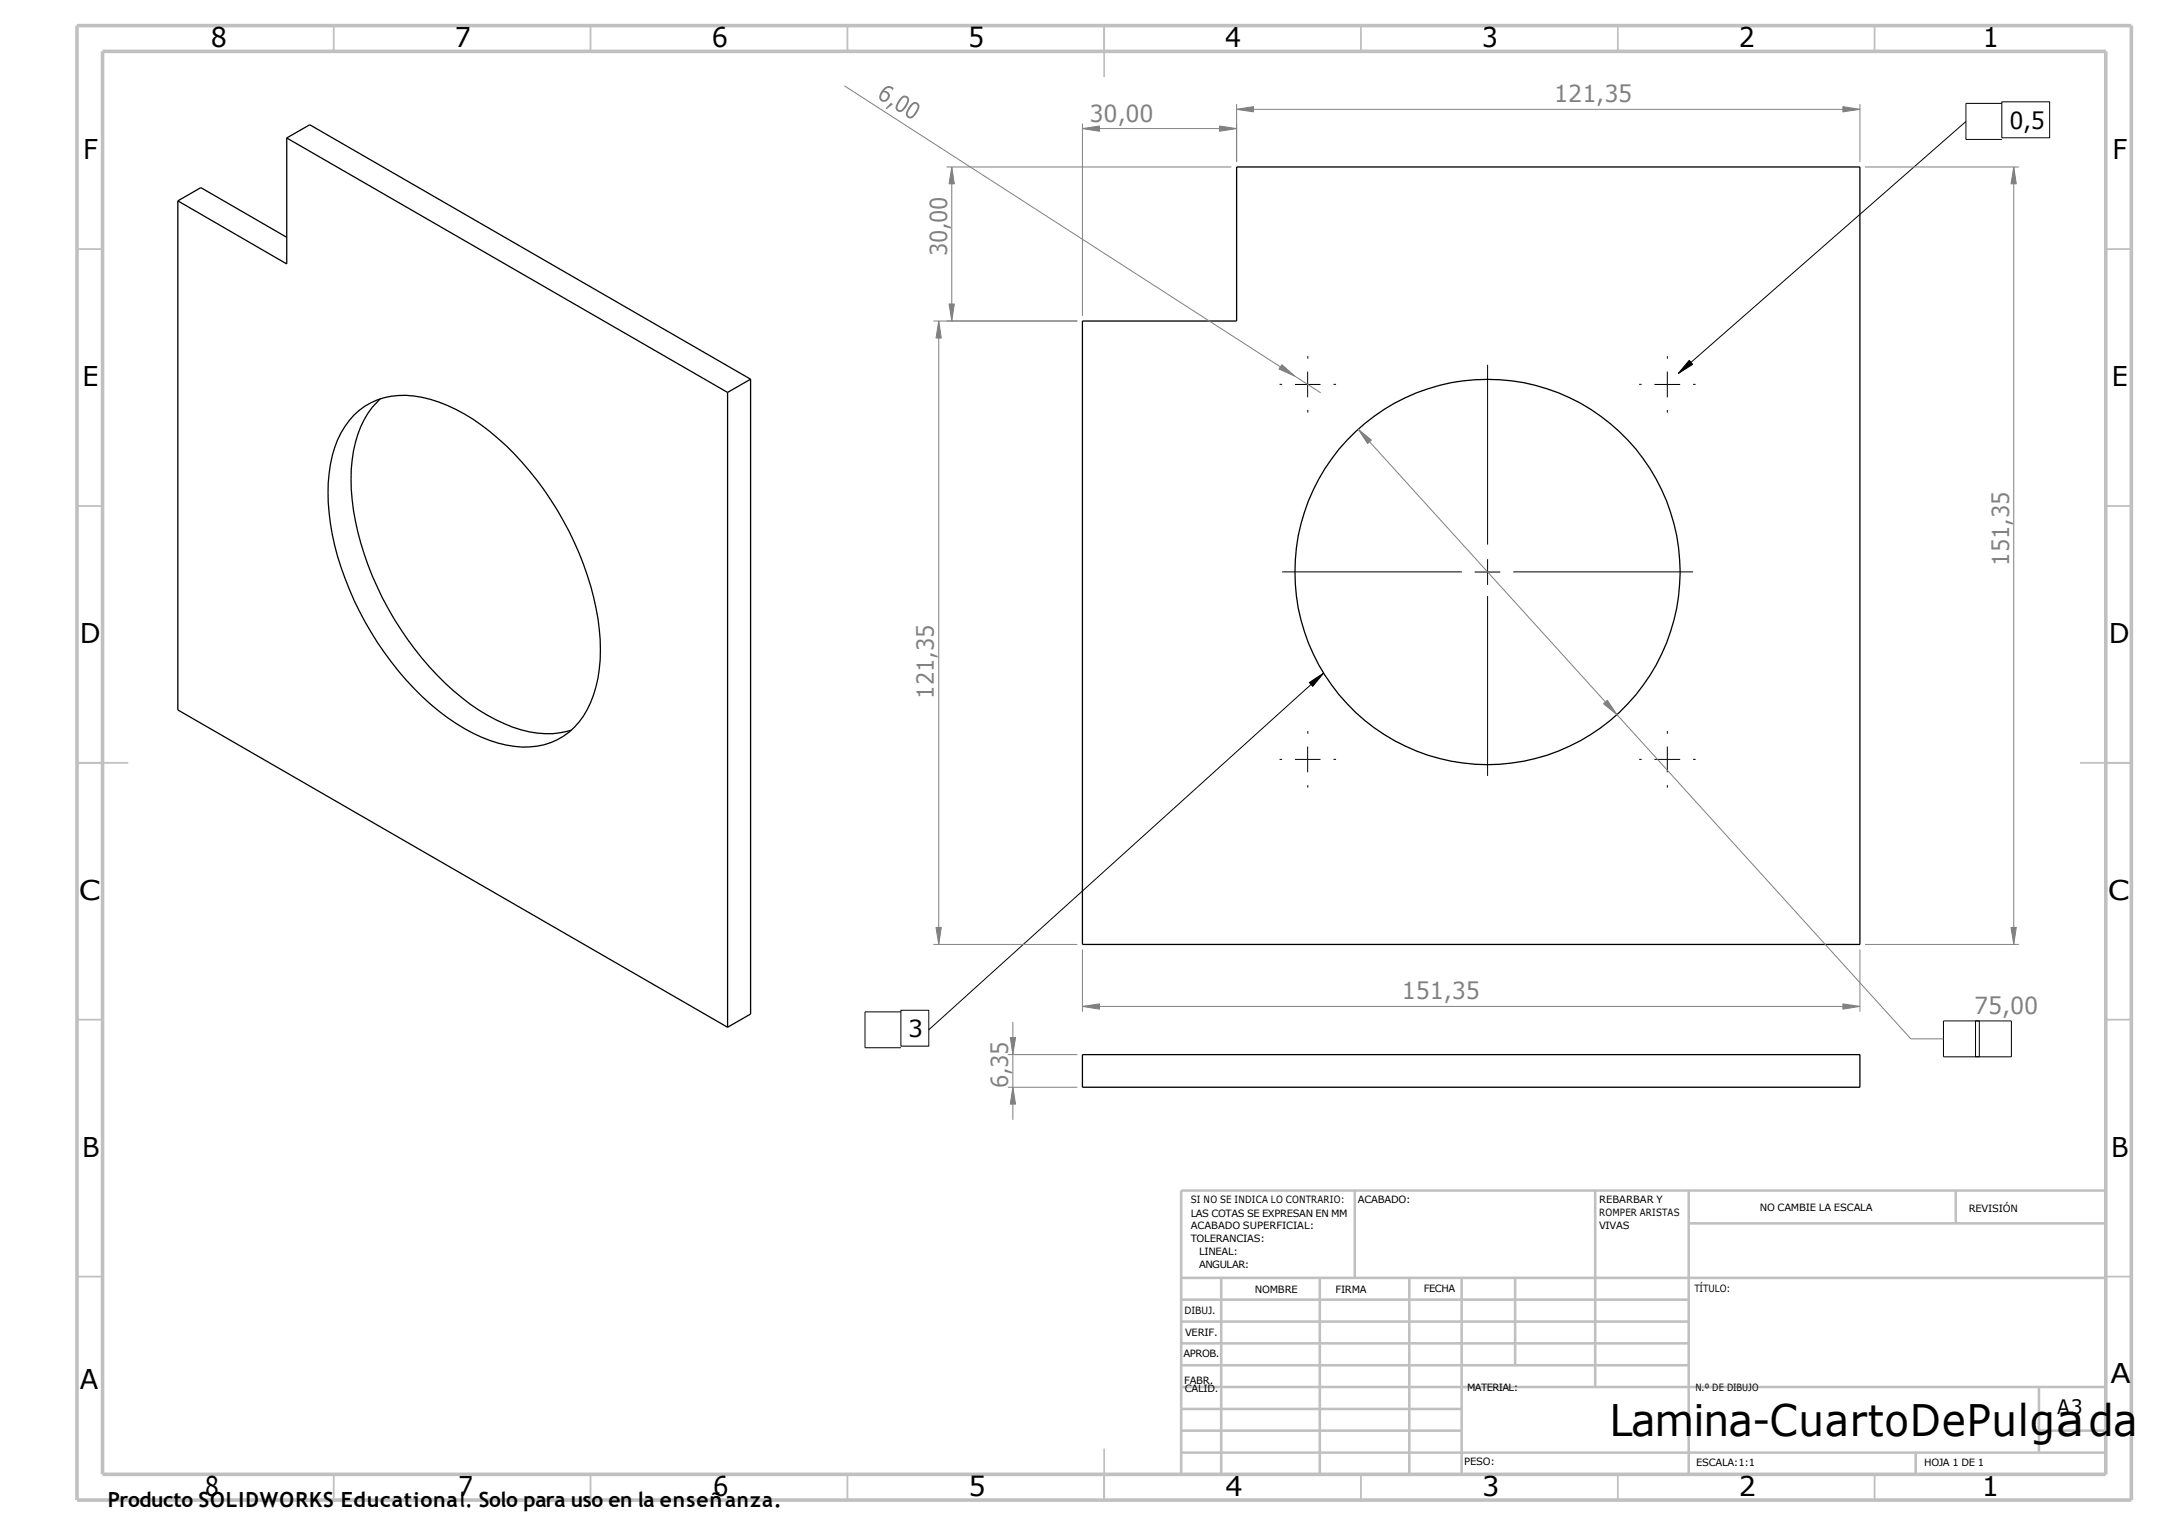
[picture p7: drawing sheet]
<svg xmlns="http://www.w3.org/2000/svg" width="420mm" height="297mm" viewBox="0 0 420 297" stroke-linecap="round" stroke-linejoin="round" font-family="sans-serif">
<g fill="none" stroke="#000" stroke-width=".25">
<path d="M34.6 39.1v99.1l107.1 61.8M34.6 39.1l4.5-2.6 16.7 9.7M55.8 26.9v24.5l-21.2-12.3M55.8 26.9l85.9 49.5M55.8 26.9l4.5-2.6 85.8 49.5M74 77.7a18.7 18.7 0 0 0-5.4 11.9 44.5 44.5 0 0 0 3 20.3 61 61 0 0 0 19.9 27.2 29.9 29.9 0 0 0 13.1 5.6 15.3 15.3 0 0 0 6.6-.6M141.7 76.4v123.6M146.1 73.8l-4.4 2.6M146.1 73.8v123.6l-4.4 2.6M210.7 62.5h30.1v-30h121.3v151.3h-151.4zM68.9 80.8a14 14 0 0 1 13.3-3.5 34.8 34.8 0 0 1 16.4 9.5 61 61 0 0 1 18.1 35.7 27.7 27.7 0 0 1-2.3 15.6 13.4 13.4 0 0 1-14.3 7.2 31.8 31.8 0 0 1-16.3-8.3 61.4 61.4 0 0 1-19.5-35.1 30.9 30.9 0 0 1 1.4-16.2 17.2 17.2 0 0 1 3.2-4.9zM210.7 205.3h151.4v6.3h-151.4z"/>
<circle cx="289.6" cy="111.3" r="37.5"/>
</g>
<g fill="none" stroke="#000" stroke-width=".19">
<path d="M382.8 23.7l-56.1 49M389.7 20.1h-6.9v7h6.9M252.1 74.8h5M254.6 72.3v5M322.1 74.8h5M324.6 72.3v5M328.9 70.1l.7 .8-2.9 1.8zM249.6 111.3h35M287.1 111.4h5M289.6 108.8v5.1M294.6 111.3h35M254.9 132.9l2.8-1.9-2.1 2.6z"/>
<path d="M257.7 131l-76.9 69.5M252.1 147.8h5M254.6 145.3v5M322.1 147.8h5M324.6 145.3v5M175.4 197h-7v7h7M378.4 198.7h13.2v7h-13.2zM384.6 198.7v7M385.4 198.7v7"/>
</g>
<g fill="none" stroke="#808080" stroke-width=".19">
<path d="M164.4 16.7l92.7 59.8M184.3 32.5h55.4M185.3 32.5l.5 3.3h-1zM185.3 32.5v30M210.7 25l3.4-.5v1.1zM210.7 24v37.5M210.7 25h30.1M237.5 24.5l3.3 .5-3.3 .6zM240.8 21.3l3.2-.5v1zM240.8 20.3v11.2M240.8 21.3h121.3M358.8 20.8l3.3 .5-3.3 .5z"/>
<path d="M362.1 20.3v11.2M363.1 32.5h30M392.1 32.5l.5 3.3h-1.1zM392.1 32.5v151.3M184.8 59.2h1l-.5 3.3zM181.7 62.5h28.1M182.8 62.5l.5 3.3h-1.1zM182.8 62.5v121.3M249.6 71l2.5 2.2-3.1-1.4zM264.4 83.6l2.6 2.1-.7 .6zM264.4 83.6l50.4 55.5M312.2 137l.7-.7 1.9 2.8z"/>
<path d="M314.8 139.1l57.2 63.1h6.4M181.7 183.8h28.1M182.2 180.5h1.1l-.5 3.3zM197.2 198.9v19.1M210.7 195.9l3.4-.5v1zM210.7 184.8v12.1M210.7 195.9h151.4M358.8 195.4l3.3 .5-3.3 .5zM362.1 184.8v12.1M363.1 183.8h30M391.5 180.5h1.1l-.5 3.3zM196.2 205.3h13.6"/>
<path d="M196.2 211.6h13.6M196.7 202h1l-.5 3.3zM197.2 211.6l.5 3.3h-1z"/>
</g>
<g fill="none" stroke="#000" stroke-width=".19" stroke-dasharray="1.4 .5" stroke-linecap="butt">
<path d="M249.6 74.8h-.5M254.6 69.8v-.5M254.6 79.8v.5M259.6 74.8h.5M319.6 74.8h-.5M324.6 69.8v-.5M324.6 79.8v.5M329.6 74.8h.5M249.6 147.8h-.5M254.6 142.8v-.5M254.6 152.8v.5M259.6 147.8h.5"/>
<path d="M319.6 147.8h-.5M324.6 142.8v-.5M324.6 152.8v.5M329.6 147.8h.5"/>
</g>
<g fill="none" stroke="#c0c0c0" stroke-width=".35">
<path d="M65 5v5M115 5v5M165 5v5M215 5v10M265 5v5M315 5v5M365 5v5M15 48.5h5M410 48.5h5M15 98.5h5M410 98.5h5M15 148.5h10"/>
<path d="M405 148.5h10M15 198.5h5M410 198.5h5M15 248.5h5M410 248.5h5M65 287v5M115 287v5M165 287v5M215 282v10M265 287v5M315 287v5M365 287v5"/>
</g>
<g fill="none" stroke="#c0c0c0" stroke-width=".5">
<path d="M263.8 231.8v17M310.6 231.8v38.2M328.8 231.8v55.2M328.8 238.1h81.2M380.8 231.8v6.3M410 231.8h-180v55.2M230 248.8h180M230 257.3h98.8M230 253h98.8M237.8 248.8v38.2M257 248.8v38.2M274.4 248.8v38.2"/>
<path d="M284.6 248.8v38.2M295 248.8v17M230 265.8h98.8M230 261.5h98.8M230 278.5h54.6M230 274.3h54.6M230 270h180M397 278.5h13M397 270v12.8M230 282.8h180M373 282.8v4.2"/>
</g>
<path d="M15 5h400v287h-400zM20 10h390v277h-390z" fill="none" stroke="#c0c0c0" stroke-width=".7" stroke-linecap="butt"/>
<path d="M328.9 70.1l.7 .8-2.9 1.8zM254.9 132.9l2.8-1.9-2.1 2.6z" fill="#000"/>
<g fill="#808080">
<path d="M182.2 180.5h1.1l-.5 3.3z"/>
<path d="M182.8 62.5l.5 3.3h-1.1z"/>
<path d="M184.8 59.2h1l-.5 3.3z"/>
<path d="M185.3 32.5l.5 3.3h-1z"/>
<path d="M197.2 211.6l.5 3.3h-1z"/>
<path d="M196.7 202h1l-.5 3.3z"/>
<path d="M210.7 195.9l3.4-.5v1z"/>
<path d="M210.7 25l3.4-.5v1.1z"/>
<path d="M237.5 24.5l3.3 .5-3.3 .6z"/>
<path d="M240.8 21.3l3.2-.5v1z"/>
<path d="M249.6 71l2.5 2.2-3.1-1.4z"/>
<path d="M264.4 83.6l2.6 2.1-.7 .6z"/>
<path d="M312.2 137l.7-.7 1.9 2.8z"/>
<path d="M358.8 195.4l3.3 .5-3.3 .5z"/>
<path d="M358.8 20.8l3.3 .5-3.3 .5z"/>
<path d="M391.5 180.5h1.1l-.5 3.3z"/>
<path d="M392.1 32.5l.5 3.3h-1.1z"/>
</g>
<path d="M389.7 19.8h9.4v7h-9.4zM289.6 71v35M289.6 116v35M175.4 196.7h5.4v6.9h-5.4z" fill="none" stroke="#000" stroke-width=".19"/>
<path d="M172 17.2a1.28 1.28 0 0 1 2 0l-.2 .3a.94 .94 0 0 0-.9-.4 .94 .94 0 0 0-.8 .6 1.04 1.04 0 0 1 1.1 .9 1.04 1.04 0 0 1-.8 1.2 1.04 1.04 0 0 1-1.2-.7 2.43 2.43 0 0 1 .8-1.9zM171.9 18v.1a.76 .76 0 0 0-.4 .8 .76 .76 0 0 0 .6 .6 .77 .77 0 0 0 .8-.9 .77 .77 0 0 0-1-.6zM173.5 20l.4 .3-1.3 .9-.2-.1zM175.3 19.1a.92 .92 0 0 1 1.3-.4 .92 .92 0 0 1 .3 1.3 2.26 2.26 0 0 1-1.8 1.8 1.03 1.03 0 0 1-.4-1.8zM175.7 19.2l-.5 .7a1.15 1.15 0 0 0-.2 1.5 1.28 1.28 0 0 0 1.3-1.1 .83 .83 0 0 0 0-1.3zM177.3 20.3a.92 .92 0 0 1 1.3-.3 .92 .92 0 0 1 .3 1.3 2.26 2.26 0 0 1-1.8 1.7 1.03 1.03 0 0 1-.4-1.7zM177.7 20.4l-.5 .7a1.15 1.15 0 0 0-.2 1.5 1.28 1.28 0 0 0 1.3-1 .82 .82 0 0 0 0-1.4z" fill="#808080"/>
<text font-size="8.5" x="313.4" y="279.4">Lamina-CuartoDePulgada</text>
<g font-size="5.3">
<text x="41.1" y="9.1">8</text>
<text x="88.6" y="9.1">7</text>
<text x="138.6" y="9.1">6</text>
<text x="188.5" y="9.1">5</text>
<text x="238.5" y="9.1">4</text>
<text x="288.5" y="9.1">3</text>
<text x="338.5" y="9.1">2</text>
<text x="386.1" y="9.1">1</text>
<text x="16.2" y="31">F</text>
<text x="411.3" y="31">F</text>
<text x="16.1" y="75.2">E</text>
<text x="411.1" y="75.2">E</text>
<text x="15.5" y="125.2">D</text>
<text x="410.6" y="125.2">D</text>
<text x="15.4" y="175.2">C</text>
<text x="410.4" y="175.2">C</text>
<text x="16" y="225.2">B</text>
<text x="411" y="225.2">B</text>
<text x="410.9" y="269.2">A</text>
<text x="15.5" y="270.3">A</text>
<text x="39.9" y="291.3">8</text>
<text x="89.2" y="291.3">7</text>
<text x="138.8" y="291.3">6</text>
<text x="188.6" y="291.3">5</text>
<text x="238.6" y="291.3">4</text>
<text x="288.6" y="291.3">3</text>
<text x="338.6" y="291.3">2</text>
<text x="385.9" y="291.3">1</text>
</g>
<g font-size="4.6" fill="#808080">
<text x="212.1" y="23.7">30,00</text>
<text x="302.6" y="19.9">121,35</text>
<text x="184.4" y="49.9" transform="rotate(-90 184.4 49.9)">30,00</text>
<text x="391.2" y="110.1" transform="rotate(-90 391.2 110.1)">151,35</text>
<text x="181.8" y="136" transform="rotate(-90 181.8 136)">121,35</text>
<text x="272.9" y="194.5">151,35</text>
<text x="384.4" y="197.4">75,00</text>
<text x="196.3" y="211.8" transform="rotate(-90 196.3 211.8)">6,35</text>
</g>
<g font-size="4.6">
<text x="391.2" y="25.1">0,5</text>
<text x="176.8" y="201.9">3</text>
</g>
<text font-size="4.1" x="21" y="293.4">Producto SOLIDWORKS Educational. Solo para uso en la enseñanza.</text>
<text font-size="3.9" x="400.6" y="275.2">A3</text>
<g font-size="1.9">
<text x="231.8" y="234.3">SI NO SE INDICA LO CONTRARIO:</text>
<text x="231.8" y="236.8">LAS COTAS SE EXPRESAN EN MM</text>
<text x="231.8" y="239.3">ACABADO SUPERFICIAL:</text>
<text x="264.4" y="234.3">ACABADO:</text>
<text x="311.3" y="234.2">REBARBAR Y</text>
<text x="311.3" y="236.7">ROMPER ARISTAS</text>
<text x="311.3" y="239.2">VIVAS</text>
<text x="342.6" y="235.7">NO CAMBIE LA ESCALA</text>
<text x="383.3" y="235.9">REVISIÓN</text>
<text x="231.8" y="241.8">TOLERANCIAS:</text>
<text x="233.5" y="244.3">LINEAL:</text>
<text x="233.5" y="246.8">ANGULAR:</text>
<text x="244.3" y="251.7">NOMBRE</text>
<text x="260" y="251.6">FIRMA</text>
<text x="277.2" y="251.6">FECHA</text>
<text x="329.9" y="251.6">TÍTULO:</text>
<text x="230.6" y="255.7">DIBUJ.</text>
<text x="230.7" y="260">VERIF.</text>
<text x="230.4" y="264.1">APROB.</text>
<text x="230.6" y="269.4">FABR.</text>
<text x="230.7" y="270.9">CALID.</text>
<text x="285.6" y="270.8">MATERIAL:</text>
<text x="330.1" y="270.8">N.º DE DIBUJO</text>
<text x="285.1" y="285.2">PESO:</text>
<text x="330.2" y="285.3">ESCALA:1:1</text>
<text x="374.6" y="285.3">HOJA 1 DE 1</text>
</g>
</svg>
